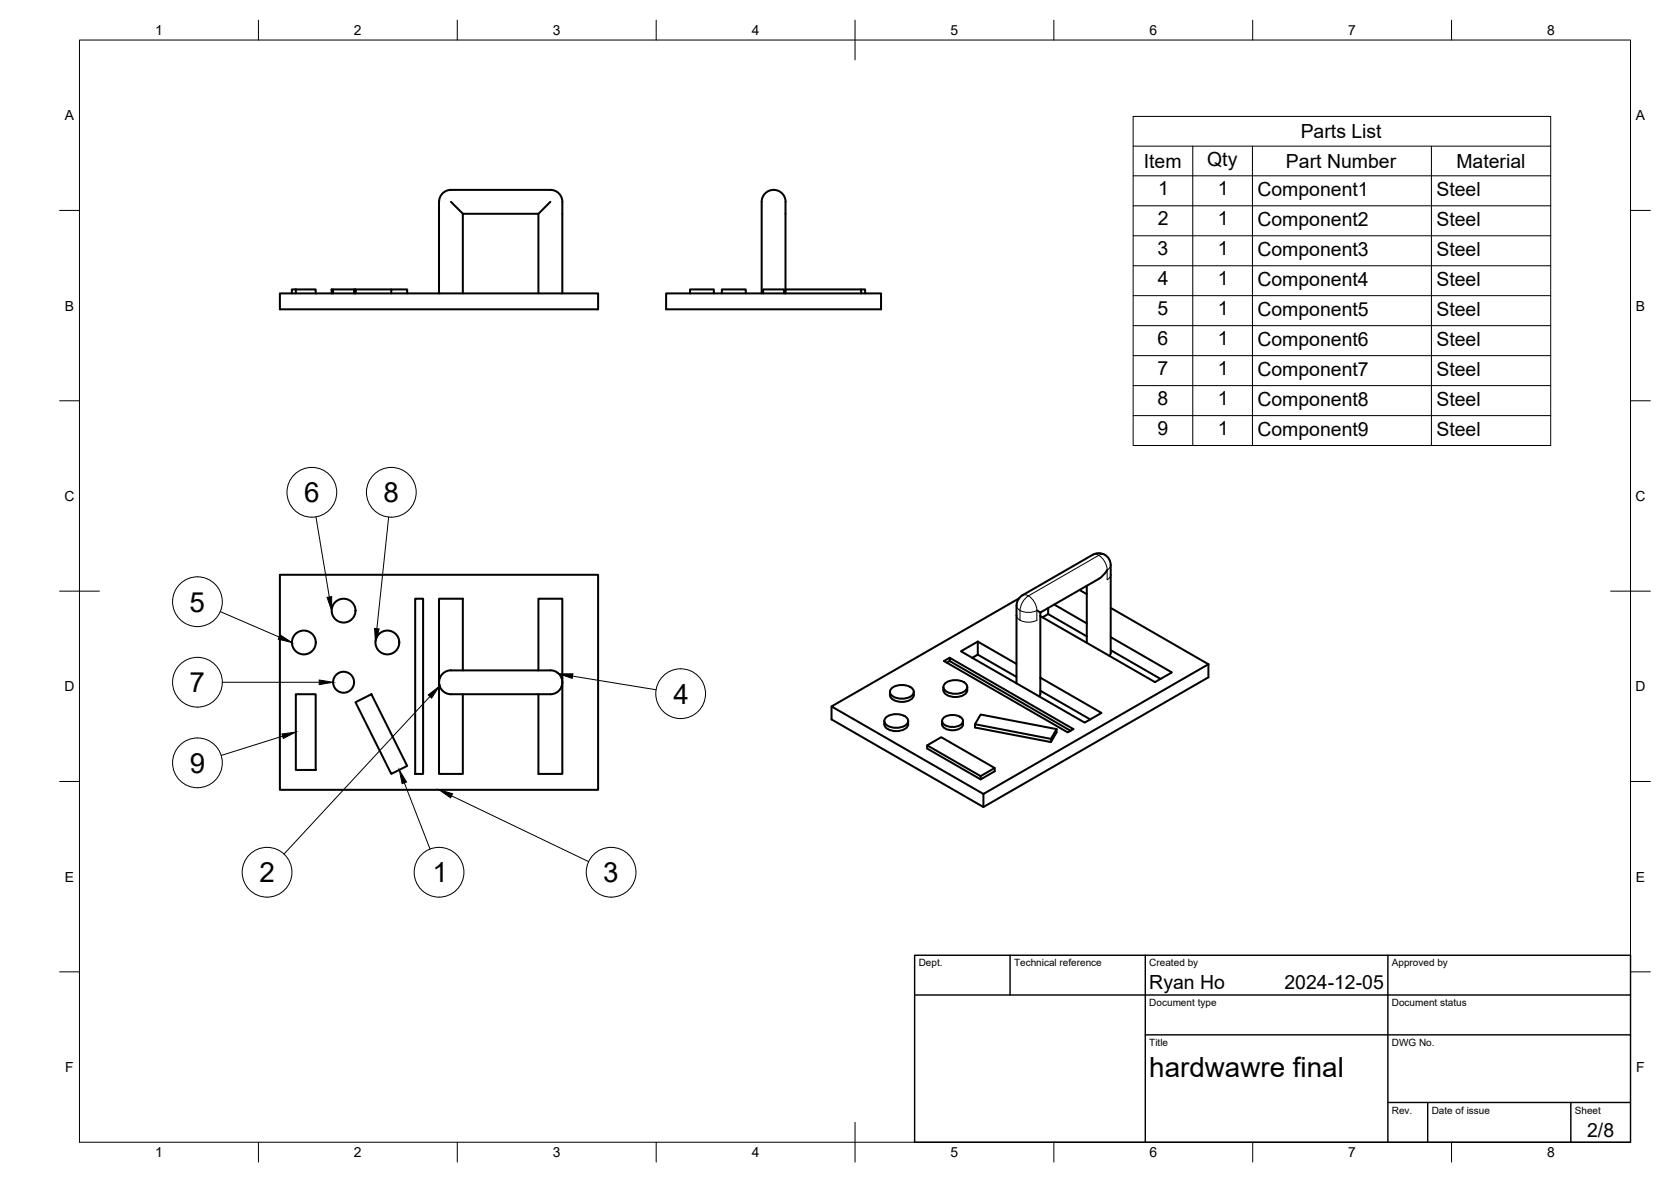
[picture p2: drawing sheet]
<svg xmlns="http://www.w3.org/2000/svg" width="420mm" height="297mm" viewBox="0 0 420 297" stroke-linecap="round" stroke-linejoin="round" font-family="sans-serif">
<!-- layer: Visible -->
<g fill="none" stroke="#000" stroke-width=".51">
<path d="M113.4 50.7l3 3M116.4 53.7h19M116.4 53.7v20M138.4 50.7l-3 3v20M194.5 47.7a2.99 2.99 0 0 0-3 3v23M194.5 47.7a2.99 2.99 0 0 1 3 3v22M70.4 73.7h80v4h-80zM74.4 72.7h-1v1M74.4 72.7h5v1M74.4 72.7v1M83.7 72.7h-.3v1M83.7 73.7v-1h5.3v1"/>
<path d="M89 72.7h.4v1v-1h9M98.4 73.7v-1h4v1M110.4 73.7v-23a2.99 2.99 0 0 1 3-3h25a2.99 2.99 0 0 1 3 3v23M167.5 73.7h54v4h-54zM173.5 73.7v-1h6v1M181.5 73.7v-1h6v1M191.9 73.7v-1h5.2v1M197.5 73.7v-1h19v1M216.5 72.7h1v1M70.4 144.4h80v54.1h-80zM104.4 150.5h2v44h-2zM256.2 150.4l-47.1 27.1 38.2 22"/>
<path d="M260.7 153.4l.9 .5M261.6 154.8l28.8 16.6 4.3-2.4-15.4-8.9M262.1 155.1l1.4-.8 9.8 5.6M263.5 152.8v1.5M265.1 151.9l8.2 4.8M271.4 148.3l1.9 1M273.3 147.2v14.4M278.4 143.2l-1 1.3-1.1 1-14.7 8.4v20.4M279.3 152.8l24.5 14.1M74.4 174.5h5v19h-5zM89.4 176.5l4-2 9 18-4 2zM110.4 170.5h.2"/>
<path d="M110.4 172.5h.2M110.4 171.4a2.99 2.99 0 0 1 3-2.9h25a2.95 2.95 0 0 1 3 2.9M110.4 171.5a2.99 2.99 0 0 0 3 3h25a2.99 2.99 0 0 0 3-3M116.4 168.5v-18h-6v44h6v-20M135.4 168.5v-18h6v44h-6v-20M141.2 170.5h.2M141.2 172.5h.2M223.8 173.9a2.08 2.08 0 0 0 2.3 2.4 2.98 2.98 0 0 0 3.7-1.6v-.8M224.2 173a4.1 4.1 0 0 1 5.5 .4 1.8 1.8 0 0 1-2 2.1l-1.3 .1a2.53 2.53 0 0 1-2.6-1.7zM237.2 172.6v.8M237.6 171.8a4.1 4.1 0 0 1 5.5 .4 1.8 1.8 0 0 1-1.9 2.1h-1.3a2.53 2.53 0 0 1-2.7-1.7zM238.8 165.3l-1.4 .8 31.1 18 1.4-.9-31.1-17.9v.8l30.4 17.5"/>
<path d="M238.8 166.1l-.7 .4M243.2 172.6a2.08 2.08 0 0 1-2.3 2.5 2.98 2.98 0 0 1-3.7-1.7M245.9 161.2l-4.3 2.5 31.1 17.9 4.3-2.4-15.4-8.9M245.9 164.5l-1.4 .8M245.9 164.5l9.7 5.6M245.9 161.2l9.7 5.6M245.9 161.2v3.3M261.6 173.6l12.5 7.2M261.6 174.3l-.3 .7M279 164.8l.3-.7v-22.1a3 3 0 0 0-4.5-2.6l-17.7 10.2-1.1 1.1-.4 1.5v19.5M279.3 163.4l12.5 7.2M303.8 166.9v3.3l-56.5 32.6-38.2-22v-3.3"/>
<path d="M303.8 166.9l-56.5 32.6M222.4 182a2.98 2.98 0 0 0 3.6 1.7 2.29 2.29 0 0 0 2.3-1.7M222.4 181.2v.8M222.7 180.3a4.1 4.1 0 0 1 5.5 .4 1.8 1.8 0 0 1-1.9 2.1l-1.3 .1a2.53 2.53 0 0 1-2.6-1.7zM228.3 181.2v.8M233.1 187.3l3.6-2 13.4 7.7v.8l-3.5 2.1-13.5-7.8v-.8l13.5 7.7v.9M236.9 181.2v.8M236.9 182a2.32 2.32 0 0 0 2.6 1.5 2.32 2.32 0 0 0 2.6-1.5M237.2 180.4a3.6 3.6 0 0 1 4.9 .4 1.58 1.58 0 0 1-1.7 1.8h-1.7a1.58 1.58 0 0 1-1.7-1.8zM242.1 181.2v.8M245.2 182l1.4-2.4 19.1 3.6M247.3 199.5v3.3"/>
<path d="M250.1 193l-3.5 2M264.2 185.7l-19-3.7v.8l19 3.7 1.5-2.4v-.9l-1.5 2.5v.8"/>
<circle cx="86.4" cy="153.5" r="3"/>
<circle cx="76.4" cy="161.5" r="3"/>
<circle cx="86.4" cy="171.4" r="2.64"/>
<circle cx="97.4" cy="161.5" r="3"/>
</g>
<!-- layer: Visible Narrow -->
<path d="M274.8 139.4a1.49 1.49 0 0 1 1.5 .2M276.3 139.6l-17.7 10.1M276.3 139.6l1.3 1.3 .6 1.1 .2 1.2a1.49 1.49 0 0 0 .9-1.2M277.8 139.4a1.49 1.49 0 0 0-1.5 .2M255.6 152.2a1.49 1.49 0 0 0 .9 1.2M255.6 154.6a2.75 2.75 0 0 0 3.3 1.8l1.8-.5M256.5 153.4v2.5M257.1 149.6a1.49 1.49 0 0 1 1.5 .1M258.6 149.7l1.3 1.3 .6 1.2 .2 1.2-1.8 .5-1.3-.1-1.1-.4M258.6 149.7l-1.3 1.3-.6 1.2-.2 1.2M260.7 153.4v2.5M278.4 143.2v2.5a1.49 1.49 0 0 0 .9-1.2" fill="none" stroke="#000" stroke-width=".25"/>
<!-- layer: BORDER -->
<g fill="none" stroke="#000" stroke-width=".25">
<path d="M20 10.1h390v276.9h-390zM65 5.1v5M115 5.1v5M165 5.1v5M215 5.1v10M265 5.1v5M315 5.1v5M365 5.1v5M15 52.9h5M410 52.9h5M15 100.7h5M410 100.7h5"/>
<path d="M15 148.6h10M405 148.6h10M15 196.4h5M410 196.4h5M15 244.2h5M410 244.2h5M65 287v5M115 287v5M165 287v5M215 282.1v9.9M265 287v5M315 287v5"/>
<path d="M365 287v5"/>
</g>
<!-- layer: TITLEBLOCK -->
<path d="M230 240.1h180v46.9h-180zM230 250h180M254 240.1v9.9M288 240.1v46.9M349 240.1v46.9M288 260.1h122M349 277.1h61M359 277.1v9.9M395 277.1v9.9" fill="none" stroke="#000" stroke-width=".36"/>
<!-- layer: Balloons -->
<g fill="none" stroke="#000" stroke-width=".25">
<circle cx="78.4" cy="123.7" r="6.3"/>
<circle cx="98.4" cy="123.7" r="6.3"/>
<circle cx="49.6" cy="151.2" r="6.3"/>
<circle cx="49.6" cy="171.4" r="6.3"/>
<circle cx="171.1" cy="174.3" r="6.3"/>
<circle cx="49.6" cy="191.7" r="6.3"/>
<circle cx="67.2" cy="219.2" r="6.3"/>
<circle cx="110.4" cy="219.2" r="6.3"/>
<circle cx="153.7" cy="219.2" r="6.3"/>
</g>
<!-- layer: 0 -->
<path d="M70.4 159.5l3 2-3.4-.9zM82.2 150.1l1.2-.2v3.6zM94.2 157.9l1.1 .2-.9 3.4zM80.3 170.9l3.5 .6-3.5 .5zM107.7 174.6l2.8-2.1-2 2.9zM140.5 169.3h3.6l-.2 1.2zM70.9 184.5l3.5-.5-3.2 1.6zM100.4 193.5l1.8 3-1.1 .4zM110.4 198.5l3.4 1-.5 1z" fill="#000" stroke="#000" stroke-width=".25"/>
<path d="M79.4 129.9l3.4 20.1M97.7 129.9l-2.9 28.1M55.4 153.7l14.8 6.4M55.9 171.5h24.4M108.1 175l-36.7 39.6M144 169.9l21 3.4M71.1 185l-15.5 4.9M101.7 196.7l6.4 16.7M113.5 200l34.5 16.5" fill="none" stroke="#000" stroke-width=".25"/>
<!-- layer: Parts Lists -->
<g fill="none" stroke="#000" stroke-width=".25">
<path d="M284.9 29.3h105v82.7h-105zM284.9 36.7h105M299.9 36.7v75.3M314.9 36.7v75.3M359.9 36.7v75.3M284.9 44.2h105M284.9 51.7h105M284.9 59.3h105M284.9 66.8h105M284.9 74.3h105M284.9 81.8h105M284.9 89.4h105"/>
<path d="M284.9 96.9h105M284.9 104.4h105"/>
</g>
<g font-size="7">
<text x="76.5" y="126.2">6</text>
<text x="96.5" y="126.2">8</text>
<text x="47.7" y="153.7">5</text>
<text x="47.7" y="174">7</text>
<text x="169.3" y="176.9">4</text>
<text x="47.7" y="194.2">9</text>
<text x="65.3" y="221.7">2</text>
<text x="108.7" y="221.7">1</text>
<text x="151.7" y="221.7">3</text>
<text x="289" y="270.6">hardwawre final</text>
</g>
<g font-size="4.9">
<text x="327" y="34.7">Parts List</text>
<text x="303.5" y="41.7">Qty</text>
<text x="287.6" y="42.2">Item</text>
<text x="323.3" y="42.2">Part Number</text>
<text x="366.2" y="42.2">Material</text>
<text x="291.2" y="49.1">1</text>
<text x="306.2" y="49.1">1</text>
<text x="316.2" y="49.2">Component1</text>
<text x="361.2" y="49.2">Steel</text>
<text x="291.1" y="56.6">2</text>
<text x="306.2" y="56.6">1</text>
<text x="316.2" y="56.8">Component2</text>
<text x="361.2" y="56.8">Steel</text>
<text x="291.1" y="64.2">3</text>
<text x="306.2" y="64.2">1</text>
<text x="316.2" y="64.3">Component3</text>
<text x="361.2" y="64.3">Steel</text>
<text x="291.1" y="71.7">4</text>
<text x="306.2" y="71.7">1</text>
<text x="316.2" y="71.8">Component4</text>
<text x="361.2" y="71.8">Steel</text>
<text x="291" y="79.2">5</text>
<text x="306.2" y="79.2">1</text>
<text x="316.2" y="79.4">Component5</text>
<text x="361.2" y="79.4">Steel</text>
<text x="291.1" y="86.7">6</text>
<text x="306.2" y="86.7">1</text>
<text x="316.2" y="86.9">Component6</text>
<text x="361.2" y="86.9">Steel</text>
<text x="291" y="94.3">7</text>
<text x="306.2" y="94.3">1</text>
<text x="316.2" y="94.4">Component7</text>
<text x="361.2" y="94.4">Steel</text>
<text x="291.1" y="101.8">8</text>
<text x="306.2" y="101.8">1</text>
<text x="316.2" y="102">Component8</text>
<text x="361.2" y="102">Steel</text>
<text x="291.1" y="109.4">9</text>
<text x="306.2" y="109.4">1</text>
<text x="316.2" y="109.5">Component9</text>
<text x="361.2" y="109.5">Steel</text>
<text x="289" y="248.5">Ryan Ho</text>
<text x="323" y="248.5">2024-12-05</text>
<text x="399.1" y="285.7">2/8</text>
</g>
<g font-size="3.5">
<text x="39" y="8.8">1</text>
<text x="89" y="8.8">2</text>
<text x="139" y="8.8">3</text>
<text x="189" y="8.8">4</text>
<text x="239" y="8.8">5</text>
<text x="289" y="8.8">6</text>
<text x="339" y="8.8">7</text>
<text x="389" y="8.8">8</text>
<text x="16.3" y="30.2">A</text>
<text x="411.3" y="30.2">A</text>
<text x="16.3" y="78">B</text>
<text x="411.3" y="78">B</text>
<text x="16.2" y="125.9">C</text>
<text x="411.2" y="125.9">C</text>
<text x="16.2" y="173.7">D</text>
<text x="411.2" y="173.7">D</text>
<text x="16.3" y="221.6">E</text>
<text x="411.3" y="221.6">E</text>
<text x="16.4" y="269.4">F</text>
<text x="411.4" y="269.4">F</text>
<text x="39" y="290.8">1</text>
<text x="89" y="290.8">2</text>
<text x="139" y="290.8">3</text>
<text x="189" y="290.8">4</text>
<text x="239" y="290.8">5</text>
<text x="289" y="290.8">6</text>
<text x="339" y="290.8">7</text>
<text x="389" y="290.8">8</text>
</g>
<g font-size="2.5">
<text x="231" y="242.9">Dept.</text>
<text x="255" y="242.9">Technical reference</text>
<text x="289" y="242.9">Created by</text>
<text x="350" y="242.9">Approved by</text>
<text x="289" y="252.8">Document type</text>
<text x="350" y="252.8">Document status</text>
<text x="289" y="262.9">Title</text>
<text x="350" y="262.9">DWG No.</text>
<text x="350" y="279.9">Rev.</text>
<text x="360" y="279.9">Date of issue</text>
<text x="396" y="279.9">Sheet</text>
</g>
</svg>
